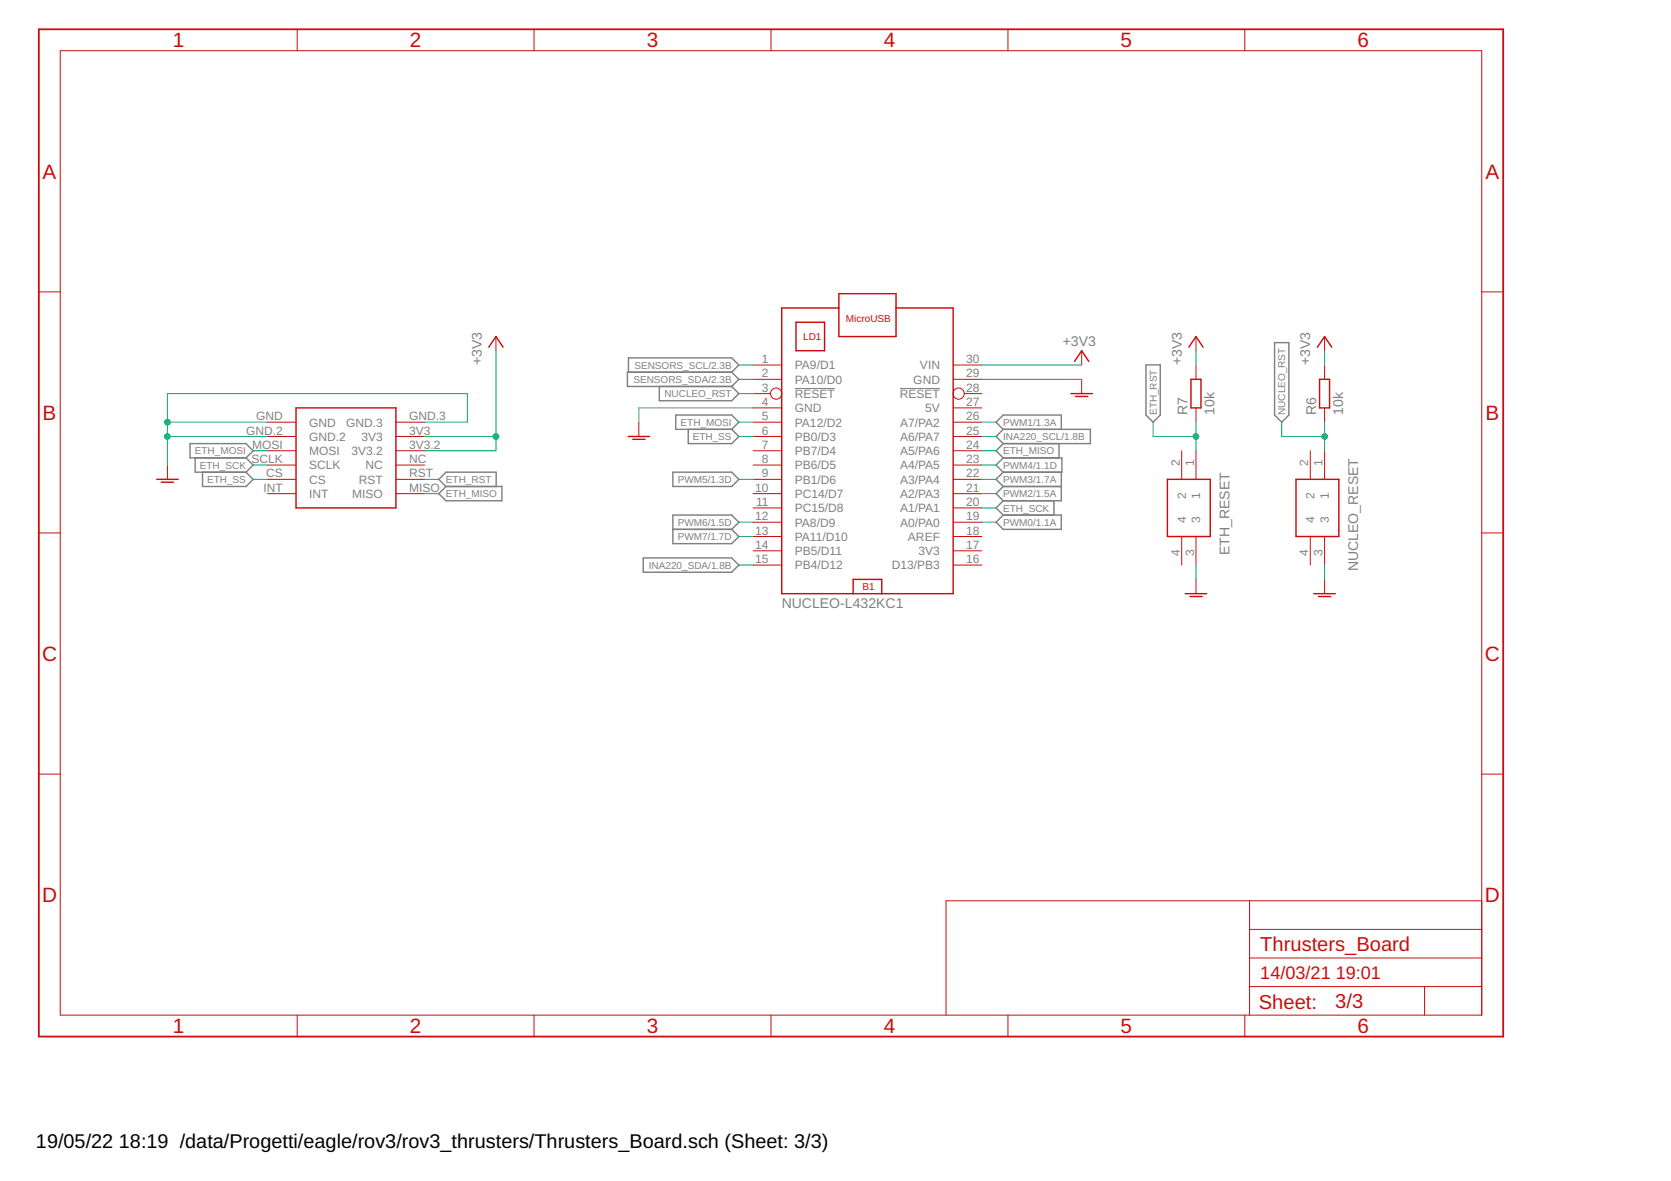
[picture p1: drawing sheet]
<svg xmlns="http://www.w3.org/2000/svg" width="297mm" height="210mm" viewBox="0 0 297 210" stroke-linecap="round" stroke-linejoin="round" font-family="sans-serif">
<path d="M141.3 69h7.1M160 69h7.1" fill="none" stroke="#808080" stroke-width=".18"/>
<g fill="none" stroke="#808080" stroke-width=".25">
<path d="M33.8 78.8h9.9l1.3 1.3-1.3 1.3h-9.9zM111.7 66.1v-2.5h18.4l1.2 1.3-1.2 1.2M117.2 68.7v2.5h12.9l1.2-1.2-1.2-1.3M120.1 73.8h10l1.2 1.2-1.2 1.3h-10zM122.3 76.3v2.5h7.8l1.2-1.2-1.2-1.3M130.1 66.1h-18.6v2.6h18.6M130.1 66.1l1.2 1.3-1.2 1.3M178.3 76.3h15.5v2.5h-15.5M178.3 76.3l-1.2-1.3 1.2-1.2h10.4v2.5M178.3 78.8l-1.2 1.3 1.2 1.3M178.3 76.3l-1.2 1.3 1.2 1.2M188.3 78.8v2.6"/>
<path d="M203.7 64.9h2.5v8.9l-1.2 1.2-1.3-1.2zM226.6 60.9h2.5v12.9l-1.3 1.2-1.2-1.2zM34.7 81.4v2.5h9M36 83.9v2.6h7.7l1.3-1.3-1.3-1.3M43.7 81.4l1.3 1.3-1.3 1.2M78 87.7l1.3-1.2h9.9v2.5h-9.9zM79.3 86.5l-1.3-1.3 1.3-1.3h8.9v2.6M114.3 99.2h15.8l1.2 1.2-1.2 1.3h-15.8zM119.6 83.9h10.5l1.2 1.3-1.2 1.3h-10.5zM119.6 91.5h10.5l1.2 1.3-1.2 1.3 1.2 1.3-1.2 1.2h-10.5zM119.6 94.1h10.5M178.3 81.4h10.5v2.5h-10.5"/>
<path d="M178.3 89l-1.2 1.3 1.2 1.2M178.3 91.5h10.4v2.6h-10.4l-1.2-1.3zM178.3 86.5h10.4M178.3 81.4l-1.2 1.3 1.2 1.2M178.3 83.9l-1.2 1.3 1.2 1.3M178.3 86.5l-1.2 1.2 1.2 1.3M187.3 89v2.5M188.7 83.9v5.1h-10.4"/>
</g>
<g fill="none" stroke="#c90d0c" stroke-width=".18">
<path d="M10.7 9h252.7v171.4h-252.7zM52.8 5.2v3.8M94.9 5.2v3.8M137.1 5.2v3.8M179.2 5.2v3.8M221.3 5.2v3.8M6.9 51.9h3.8M88.2 59.8v2.5M212.6 59.8v2.5M235.5 59.8v2.5M263.4 51.9h3.8M47.5 75h5.1"/>
<path d="M47.5 77.6h5.1M70.4 75h5.1M70.4 77.6h5.1M113.6 75v2.6M133.9 75h5.1M133.9 77.6h5.1M133.9 64.9h5.1M133.9 67.4h5.1M133.9 70h3.1M133.9 72.5h5.1M169.4 75h5.1M169.4 77.6h5.1"/>
<path d="M169.4 64.9h5.1M169.4 67.4h5.1M169.4 72.5h5.1M171.4 70h3.1M192.3 62.3v2.6M192.3 67.4v2.6M212.6 64.9v2.5M212.6 72.5v2.5M235.5 64.9v2.5M235.5 72.5v2.5M6.9 94.7h3.8M29.8 82.7v2.5"/>
<path d="M47.5 80.1h5.1M47.5 82.7h5.1M47.5 85.2h5.1M47.5 87.7h5.1M70.4 80.1h5.1M70.4 82.7h5.1M70.4 85.2h5.1M70.4 87.7h5.1M133.9 80.1h5.1M133.9 82.7h5.1M133.9 85.2h5.1M133.9 87.7h5.1"/>
<path d="M133.9 90.3h5.1M133.9 92.8h5.1M133.9 95.4h5.1M133.9 97.9h5.1M169.4 80.1h5.1M169.4 82.7h5.1M169.4 85.2h5.1M169.4 87.7h5.1M169.4 90.3h5.1M169.4 92.8h5.1M169.4 95.4h5.1M169.4 97.9h5.1"/>
<path d="M210.1 80.1v5.1M210.1 95.4v5M212.6 80.1v5.1M212.6 95.4v5M232.9 80.1v5.1M232.9 95.4v5M235.5 80.1v5.1M235.5 95.4v5M263.4 94.7h3.8M133.9 100.4h5.1M169.4 100.4h5.1M212.6 103v2.5"/>
<path d="M235.5 103v2.5M6.9 137.6h3.8M263.4 137.6h3.8M222.1 175.3h41.3M222.1 160.1v20.3M222.1 170.3h41.3M222.1 165.2h41.3M253.2 175.3v5.1M263.4 160.1h-95.2v20.3M52.8 180.4v3.8M94.9 180.4v3.8M137.1 180.4v3.8"/>
<path d="M179.2 180.4v3.8M221.3 180.4v3.8"/>
<circle cx="138" cy="70" r=".99"/>
<circle cx="170.4" cy="70" r=".99"/>
</g>
<g fill="none" stroke="#c90d0c" stroke-width=".25">
<path d="M141.5 57.3h5.1v5h-5.1zM149.1 54.7h-10.1v50.8h30.4v-50.8h-10.1M149.1 52.2h10.2v7.6h-10.2zM52.6 72.5h17.8v17.8h-17.8zM86.9 61.7l1.3-1.9 1.2 1.9M111.7 77.6h3.8M112.5 78.1h2.2M190.4 70h3.8M191 64.2l1.3-1.9 1.2 1.9M191.2 70.5h2.2M211.3 61.7l1.3-1.9 1.3 1.9M211.7 67.4h1.8v5.1h-1.8z"/>
<path d="M234.2 61.7l1.3-1.9 1.2 1.9M234.6 67.4h1.7v5.1h-1.7zM27.9 85.2h3.8M28.7 85.7h2.1M207.5 85.2h7.6v10.2h-7.6zM230.4 85.2h7.6v10.2h-7.6zM151.7 105.5v-2.5h5v2.5M210.7 105.5h3.8M211.5 106h2.2M233.6 105.5h3.8M234.4 106h2.2"/>
</g>
<path d="M6.9 5.2h260.3v179h-260.3z" fill="none" stroke="#c90d0c" stroke-width=".32"/>
<g fill="none" stroke="#0dab76" stroke-width=".18">
<path d="M29.8 75h17.7M29.8 77.6h17.7M75.5 75h7.6v-5h-53.3v12.7M75.5 77.6h12.7M88.2 62.3v17.8h-12.7M131.3 75h2.6M131.3 77.6h2.6M131.3 70h2.6M131.3 67.4h2.6M131.3 64.9h2.6M133.9 72.5h-20.3v2.5M174.5 75h2.6"/>
<path d="M174.5 77.6h2.6M174.5 67.4h17.8M174.5 64.9h17.8M205 75v2.6h7.6M212.6 62.3v2.6M212.6 75v5.1M227.8 75v2.6h7.7M235.5 62.3v2.6M235.5 75v5.1M45 80.1h2.5M45 82.7h2.5M45 85.2h2.5"/>
<path d="M75.5 85.2h2.5M75.5 87.7h2.5M131.3 85.2h2.6M131.3 95.4h2.6M131.3 92.8h2.6M174.5 80.1h2.6M174.5 82.7h2.6M174.5 90.3h2.6M174.5 85.2h2.6M174.5 87.7h2.6M174.5 92.8h2.6M131.3 100.4h2.6"/>
<path d="M212.6 100.4v2.6M235.5 100.4v2.6"/>
</g>
<g fill="#0dab76" stroke="#0dab76" stroke-width=".18">
<circle cx="29.8" cy="77.6" r=".51"/>
<circle cx="29.8" cy="75" r=".51"/>
<circle cx="88.2" cy="77.6" r=".51"/>
<circle cx="212.6" cy="77.6" r=".51"/>
<circle cx="235.5" cy="77.6" r=".51"/>
</g>
<g font-size="3.7" fill="#c90d0c">
<text x="30.8" y="8.4">1</text>
<text x="72.9" y="8.4">2</text>
<text x="115" y="8.4">3</text>
<text x="157.1" y="8.4">4</text>
<text x="199.2" y="8.4">5</text>
<text x="241.3" y="8.4">6</text>
<text x="7.6" y="31.7">A</text>
<text x="264.1" y="31.7">A</text>
<text x="7.6" y="74.6">B</text>
<text x="264.1" y="74.6">B</text>
<text x="7.5" y="117.4">C</text>
<text x="264" y="117.4">C</text>
<text x="7.5" y="160.3">D</text>
<text x="264" y="160.3">D</text>
<text x="30.8" y="183.6">1</text>
<text x="72.9" y="183.6">2</text>
<text x="115" y="183.6">3</text>
<text x="157.1" y="183.6">4</text>
<text x="199.2" y="183.6">5</text>
<text x="241.3" y="183.6">6</text>
</g>
<g font-size="3.6" fill="#c90d0c">
<text x="224" y="169">Thrusters_Board</text>
<text x="223.8" y="179.3">Sheet:</text>
<text x="237.4" y="179.2">3/3</text>
</g>
<g font-size="3.5">
<text x="6.4" y="204">19/05/22</text>
<text x="21.1" y="204">18:19 /data/Progetti/eagle/rov3/rov3_thrusters/Thrusters_Board.sch (Sheet: 3/3)</text>
</g>
<g font-size="3.2" fill="#c90d0c">
<text x="224" y="174.1">14/03/21</text>
<text x="237.4" y="174.1">19:01</text>
</g>
<g font-size="2.5" fill="#808080">
<text x="85.6" y="64.9" transform="rotate(-90 85.6 64.9)">+3V3</text>
<text x="188.9" y="61.6">+3V3</text>
<text x="210.1" y="64.9" transform="rotate(-90 210.1 64.9)">+3V3</text>
<text x="232.9" y="64.9" transform="rotate(-90 232.9 64.9)">+3V3</text>
<text x="211.1" y="73.8" transform="rotate(-90 211.1 73.8)">R7</text>
<text x="215.9" y="73.8" transform="rotate(-90 215.9 73.8)">10k</text>
<text x="234" y="73.8" transform="rotate(-90 234 73.8)">R6</text>
<text x="238.8" y="73.8" transform="rotate(-90 238.8 73.8)">10k</text>
<text x="218.6" y="98.6" transform="rotate(-90 218.6 98.6)">ETH_RESET</text>
<text x="241.4" y="101.5" transform="rotate(-90 241.4 101.5)">NUCLEO_RESET</text>
<text x="139" y="108.1">NUCLEO-L432KC1</text>
</g>
<g font-size="2.1" fill="#808080">
<text x="135.4" y="64.5">1</text>
<text x="141.3" y="65.6">PA9/D1</text>
<text x="163.5" y="65.6">VIN</text>
<text x="171.8" y="64.5">30</text>
<text x="135.4" y="67.1">2</text>
<text x="135.4" y="69.6">3</text>
<text x="141.3" y="68.2">PA10/D0</text>
<text x="141.3" y="70.7">RESET</text>
<text x="160" y="70.7">RESET</text>
<text x="162.4" y="68.2">GND</text>
<text x="171.8" y="69.6">28</text>
<text x="171.8" y="67.1">29</text>
<text x="43.7" y="77.2">GND.2</text>
<text x="45.5" y="74.7">GND</text>
<text x="54.9" y="75.8">GND</text>
<text x="61.5" y="75.8">GND.3</text>
<text x="72.7" y="74.7">GND.3</text>
<text x="72.7" y="77.2">3V3</text>
<text x="135.4" y="72.1">4</text>
<text x="135.4" y="74.7">5</text>
<text x="135.4" y="77.2">6</text>
<text x="141.3" y="73.3">GND</text>
<text x="141.3" y="75.8">PA12/D2</text>
<text x="160" y="75.8">A7/PA2</text>
<text x="164.5" y="73.3">5V</text>
<text x="171.8" y="77.2">25</text>
<text x="171.8" y="74.7">26</text>
<text x="171.8" y="72.1">27</text>
<text x="44.7" y="82.3">SCLK</text>
<text x="44.8" y="79.8">MOSI</text>
<text x="54.9" y="78.3">GND.2</text>
<text x="54.9" y="80.9">MOSI</text>
<text x="54.9" y="83.4">SCLK</text>
<text x="62.5" y="80.9">3V3.2</text>
<text x="64.2" y="78.3">3V3</text>
<text x="65" y="83.4">NC</text>
<text x="72.7" y="79.8">3V3.2</text>
<text x="72.7" y="82.3">NC</text>
<text x="135.4" y="79.8">7</text>
<text x="135.4" y="82.3">8</text>
<text x="141.3" y="78.3">PB0/D3</text>
<text x="141.3" y="80.9">PB7/D4</text>
<text x="141.3" y="83.4">PB6/D5</text>
<text x="160" y="83.4">A4/PA5</text>
<text x="160" y="80.9">A5/PA6</text>
<text x="160" y="78.3">A6/PA7</text>
<text x="171.8" y="82.3">23</text>
<text x="171.8" y="79.8">24</text>
<text x="209.7" y="82.9" transform="rotate(-90 209.7 82.9)">2</text>
<text x="212.2" y="82.9" transform="rotate(-90 212.2 82.9)">1</text>
<text x="232.6" y="82.9" transform="rotate(-90 232.6 82.9)">2</text>
<text x="235.1" y="82.9" transform="rotate(-90 235.1 82.9)">1</text>
<text x="46.8" y="87.4">INT</text>
<text x="47.3" y="84.8">CS</text>
<text x="54.9" y="86">CS</text>
<text x="54.9" y="88.5">INT</text>
<text x="62.6" y="88.5">MISO</text>
<text x="63.8" y="86">RST</text>
<text x="72.7" y="84.8">RST</text>
<text x="72.7" y="87.4">MISO</text>
<text x="134.2" y="87.4">10</text>
<text x="134.4" y="89.9">11</text>
<text x="135.4" y="84.8">9</text>
<text x="141.3" y="86">PB1/D6</text>
<text x="141.3" y="88.5">PC14/D7</text>
<text x="160" y="88.5">A2/PA3</text>
<text x="160" y="86">A3/PA4</text>
<text x="171.8" y="89.9">20</text>
<text x="171.8" y="87.4">21</text>
<text x="171.8" y="84.8">22</text>
<text x="210.8" y="88.7" transform="rotate(-90 210.8 88.7)">2</text>
<text x="213.4" y="88.7" transform="rotate(-90 213.4 88.7)">1</text>
<text x="233.7" y="88.7" transform="rotate(-90 233.7 88.7)">2</text>
<text x="236.2" y="88.7" transform="rotate(-90 236.2 88.7)">1</text>
<text x="134.2" y="92.5">12</text>
<text x="134.2" y="95">13</text>
<text x="141.3" y="91">PC15/D8</text>
<text x="141.3" y="93.6">PA8/D9</text>
<text x="160" y="93.6">A0/PA0</text>
<text x="160" y="91">A1/PA1</text>
<text x="171.8" y="95">18</text>
<text x="171.8" y="92.5">19</text>
<text x="210.8" y="93" transform="rotate(-90 210.8 93)">4</text>
<text x="213.4" y="93" transform="rotate(-90 213.4 93)">3</text>
<text x="233.7" y="93" transform="rotate(-90 233.7 93)">4</text>
<text x="236.2" y="93" transform="rotate(-90 236.2 93)">3</text>
<text x="134.2" y="97.5">14</text>
<text x="134.2" y="100.1">15</text>
<text x="141.3" y="96.1">PA11/D10</text>
<text x="141.3" y="98.7">PB5/D11</text>
<text x="141.3" y="101.2">PB4/D12</text>
<text x="158.5" y="101.2">D13/PB3</text>
<text x="161.4" y="96.1">AREF</text>
<text x="163.3" y="98.7">3V3</text>
<text x="171.8" y="100.1">16</text>
<text x="171.8" y="97.5">17</text>
<text x="209.7" y="98.9" transform="rotate(-90 209.7 98.9)">4</text>
<text x="212.2" y="98.9" transform="rotate(-90 212.2 98.9)">3</text>
<text x="232.6" y="98.9" transform="rotate(-90 232.6 98.9)">4</text>
<text x="235.1" y="98.9" transform="rotate(-90 235.1 98.9)">3</text>
</g>
<g font-size="1.8" fill="#c90d0c">
<text x="150.4" y="57.3">MicroUSB</text>
<text x="142.8" y="60.4">LD1</text>
<text x="153.3" y="104.9">B1</text>
</g>
<g font-size="1.8" fill="#808080">
<text x="112.8" y="65.5">SENSORS_SCL/2.3B</text>
<text x="112.6" y="68.1">SENSORS_SDA/2.3B</text>
<text x="118.1" y="70.6">NUCLEO_RST</text>
<text x="121" y="75.7">ETH_MOSI</text>
<text x="178.3" y="75.7">PWM1/1.3A</text>
<text x="205.6" y="73.8" transform="rotate(-90 205.6 73.8)">ETH_RST</text>
<text x="228.5" y="73.8" transform="rotate(-90 228.5 73.8)">NUCLEO_RST</text>
<text x="34.6" y="80.8">ETH_MOSI</text>
<text x="35.5" y="83.3">ETH_SCK</text>
<text x="123.1" y="78.2">ETH_SS</text>
<text x="178.3" y="80.8">ETH_MISO</text>
<text x="178.3" y="78.2">INA220_SCL/1.8B</text>
<text x="178.3" y="83.3">PWM4/1.1D</text>
<text x="36.8" y="85.8">ETH_SS</text>
<text x="79.3" y="88.4">ETH_MISO</text>
<text x="79.3" y="85.8">ETH_RST</text>
<text x="120.5" y="85.8">PWM5/1.3D</text>
<text x="178.3" y="85.8">PWM3/1.7A</text>
<text x="178.3" y="88.4">PWM2/1.5A</text>
<text x="120.5" y="96">PWM7/1.7D</text>
<text x="120.5" y="93.5">PWM6/1.5D</text>
<text x="178.3" y="90.9">ETH_SCK</text>
<text x="178.3" y="93.5">PWM0/1.1A</text>
<text x="115.3" y="101.1">INA220_SDA/1.8B</text>
</g>
</svg>
